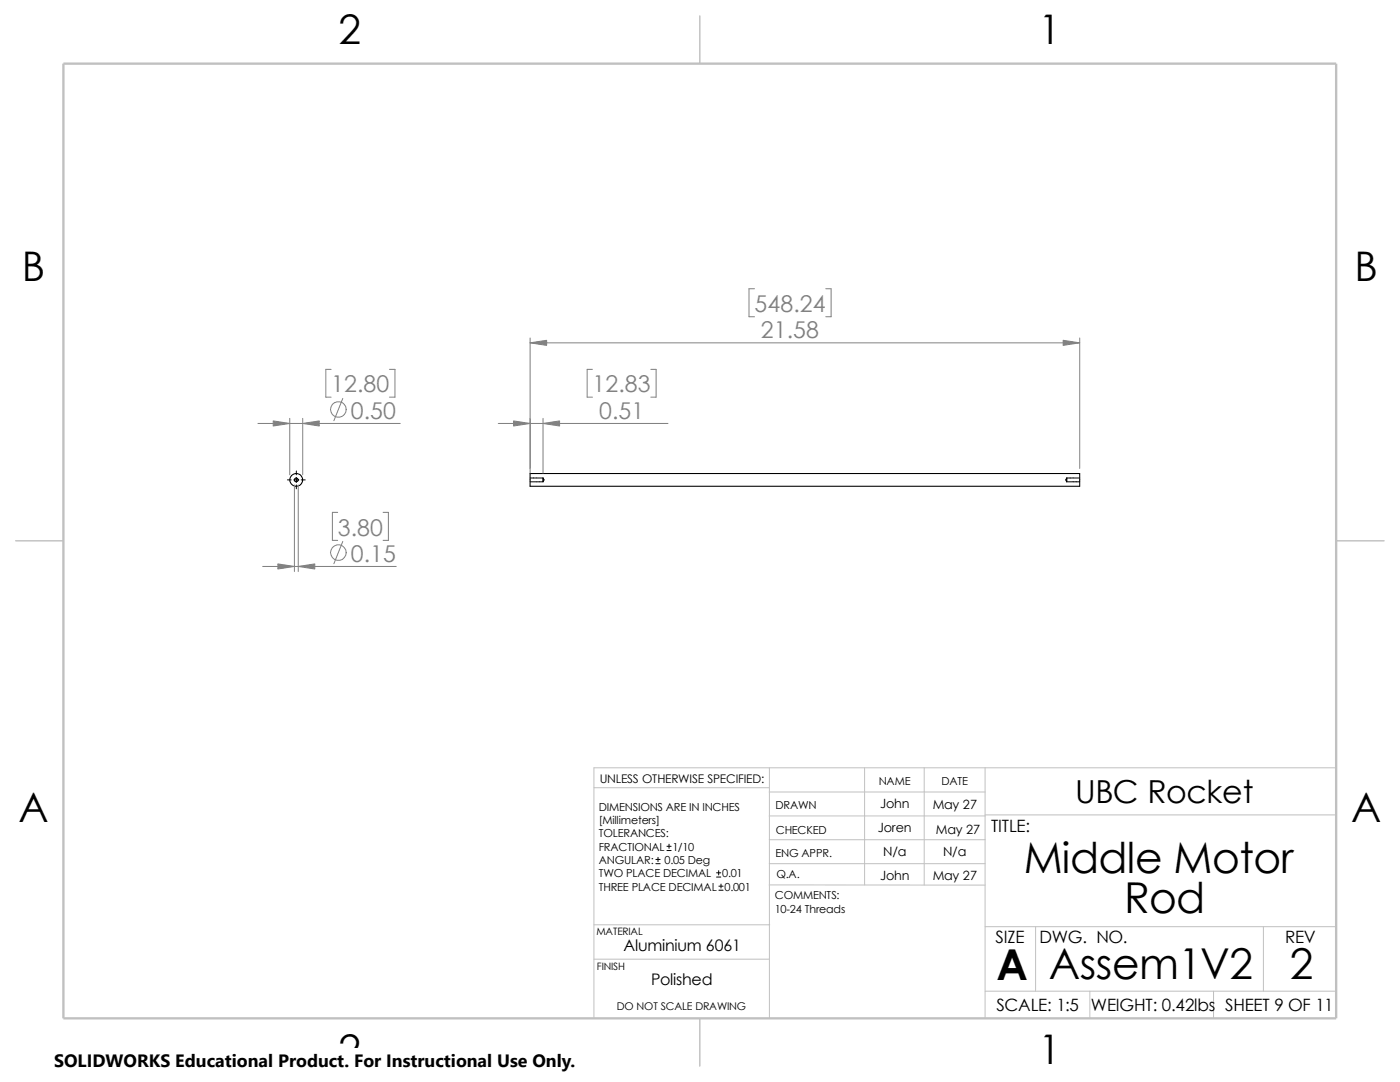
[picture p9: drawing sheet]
<svg xmlns="http://www.w3.org/2000/svg" width="279mm" height="216mm" viewBox="0 0 279 216" stroke-linecap="round" stroke-linejoin="round" font-family="sans-serif">
<g fill="none" stroke="#c0c0c0" stroke-width=".2">
<path d="M118.5 157.2h35M153.5 153.2v50M153.5 158h43.1M172.6 153.2v23.4M184.4 153.2v23.4M196.6 153.2v50M266.7 153.2h-148.2v50M153.5 167.6h43.1M153.5 162.8h43.1M153.5 176.6h43.1M153.5 172.3h43.1M196.6 162.6h70.1"/>
<path d="M118.5 191.4h35M118.5 184.5h35.1M196.6 197.8h70.1M196.6 184.9h70.1M206.7 184.9v12.9M217.5 197.8v5.4M242.2 197.8v5.4M252.1 184.9v12.9"/>
</g>
<path d="M139.7 3.2v9.5M3.1 107.9h9.6M266.7 107.9h9.5M139.7 203.2v9.5" fill="none" stroke="#c0c0c0" stroke-width=".21"/>
<path d="M12.7 12.7h254v190.5h-254z" fill="none" stroke="#c0c0c0" stroke-width=".47"/>
<g fill="none" stroke="#000" stroke-width=".21">
<path d="M105.8 94.5h109.7v2.5h-109.7z"/>
<circle cx="59.1" cy="95.8" r="1.27"/>
<circle cx="59.1" cy="95.8" r=".38"/>
</g>
<g fill="none" stroke="#000" stroke-width=".2">
<path d="M57.4 95.8h.7M58.6 95.8h1M59.1 94v.7M59.1 95.2v1.1M59.1 96.8v.7M60.1 95.8h.8M105.8 95.4h2.6M105.8 96.1h2.6M108.4 95.4v.7M108.4 95.4l.2 .4-.2 .3M212.9 95.4v.7M212.9 95.4h2.6"/>
<path d="M212.9 96.1h2.6M212.9 95.4l-.2 .4 .2 .3M130.9 172.3h.8M130.9 171.5h.8M131.3 171.1v.8M133.1 169.7h.8M133.1 168.9h.8M133.5 168.4v.9M143 175h.8M143 174.2h.8M143.4 173.7v.9M143.5 177.6h.8"/>
<path d="M143.5 176.8h.8M143.9 176.4v.8"/>
</g>
<g fill="none" stroke="#808080" stroke-width=".2">
<path d="M150.6 57.6h-1.1v5.6h1.1M164.8 57.6h1.1v5.6h-1.1M66.1 73.7h-1.1v5.5h1.1M68.4 79.5l-1.8 4.4M77.7 73.7h1.1v5.5h-1.1M105.8 67.4v27M105.8 68.4h109.7M118.2 73.7h-1v5.5h1M129.9 73.7h1v5.5h-1M215.5 67.4v26.1M51.5 84.5h28.4M57.8 83.5v11.2"/>
<path d="M58.8 96.8v17.2M59.5 96.8v17.2M60.4 83.5v11.2M99.4 84.5h33.9M108.4 83.5v10.9M52.4 113h26.7M67.4 102.2h-1.1v5.6h1.1M68.4 108l-1.8 4.5M76.5 102.2h1v5.6h-1"/>
<circle cx="67.5" cy="81.7" r="1.56"/>
<circle cx="67.5" cy="110.3" r="1.56"/>
</g>
<g fill="#808080" stroke="#808080" stroke-width=".2">
<path d="M108.4 84.5l3.3-.5v1z"/>
<path d="M102.5 84l3.3 .5-3.3 .5z"/>
<path d="M212.2 67.9l3.3 .5-3.3 .5z"/>
<path d="M105.8 68.4l3.3-.5v1z"/>
<path d="M54.5 84l3.3 .5-3.3 .5z"/>
<path d="M60.4 84.5l3.3-.5v1z"/>
<path d="M55.5 112.5l3.3 .5-3.3 .5z"/>
<path d="M59.5 113l3.3-.5v1z"/>
</g>
<path d="M10.8 209.2h104.1v6.7h-104.1z" fill="#fff"/>
<g font-size="8.5">
<text x="204.3" y="174.1">Middle Motor</text>
<text x="224.3" y="182.2">Rod</text>
<text x="198.8" y="195.5">A</text>
<text x="209.3" y="195.3">Assem1V2</text>
<text x="257.4" y="195.3">2</text>
</g>
<g font-size="8.1">
<text x="67.6" y="8.8">2</text>
<text x="207.3" y="8.8">1</text>
<text x="4.4" y="56.1">B</text>
<text x="270.3" y="56.1">B</text>
<text x="3.7" y="164.1">A</text>
<text x="269.6" y="164.1">A</text>
<text x="67.6" y="212.3">2</text>
<text x="207.3" y="212.3">1</text>
</g>
<text font-size="6.3" x="214.6" y="160.3">UBC Rocket</text>
<g font-size="4.6" fill="#808080">
<text x="150.6" y="62.3">548.24</text>
<text x="151.8" y="67.5">21.58</text>
<text x="66.1" y="78.3">12.80</text>
<text x="70" y="83.6">0.50</text>
<text x="118.2" y="78.3">12.83</text>
<text x="119.5" y="83.6">0.51</text>
<text x="67.4" y="106.9">3.80</text>
<text x="70" y="112.1">0.15</text>
</g>
<text font-size="3.6" x="10.8" y="213">SOLIDWORKS Educational Product. For Instructional Use Only.</text>
<g font-size="3.4">
<text x="197.8" y="166">TITLE:</text>
<text x="198.7" y="188.1">SIZE</text>
<text x="207.5" y="188.1">DWG. NO.</text>
<text x="256.5" y="188.2">REV</text>
<text x="198.8" y="201.7">SCALE: 1:5</text>
<text x="217.7" y="201.8">WEIGHT: 0.42lbs</text>
<text x="244.5" y="201.7">SHEET 9 OF 11</text>
</g>
<g font-size="3.2">
<text x="124.5" y="189.8">Aluminium 6061</text>
<text x="129.9" y="196.6">Polished</text>
</g>
<g font-size="2.5">
<text x="175.6" y="161.3">John</text>
<text x="186.1" y="161.4">May 27</text>
<text x="175.2" y="166.1">Joren</text>
<text x="186.8" y="166.4">May 27</text>
<text x="176.3" y="170.8">N/a</text>
<text x="188.2" y="170.8">N/a</text>
<text x="175.6" y="175.6">John</text>
<text x="186.1" y="175.6">May 27</text>
</g>
<text font-size="2.4" x="119.7" y="156.2">UNLESS OTHERWISE SPECIFIED:</text>
<g font-size="2.2">
<text x="119.5" y="161.8">DIMENSIONS ARE IN INCHES</text>
<text x="154.8" y="161.5">DRAWN</text>
<text x="175.4" y="156.7">NAME</text>
<text x="187.9" y="156.7">DATE</text>
<text x="119.5" y="164.4">[Millimeters]</text>
<text x="119.5" y="167.1">TOLERANCES:</text>
<text x="154.8" y="166.3">CHECKED</text>
<text x="119.5" y="169.8">FRACTIONAL 1/10</text>
<text x="119.5" y="172.4">ANGULAR:</text>
<text x="132.6" y="172.4">0.05 Deg</text>
<text x="154.8" y="171">ENG APPR.</text>
<text x="119.5" y="175">TWO PLACE DECIMAL</text>
<text x="119.5" y="177.7">THREE PLACE DECIMAL 0.001</text>
<text x="144.1" y="175">0.01</text>
<text x="154.6" y="179.5">COMMENTS:</text>
<text x="154.9" y="175.2">Q.A.</text>
<text x="154.6" y="182.1">10-24 Threads</text>
</g>
<text font-size="2.1" x="123.1" y="201.6">DO NOT SCALE DRAWING</text>
<g font-size="2">
<text x="119" y="186.6">MATERIAL</text>
<text x="119.1" y="193.5">FINISH</text>
</g>
</svg>
